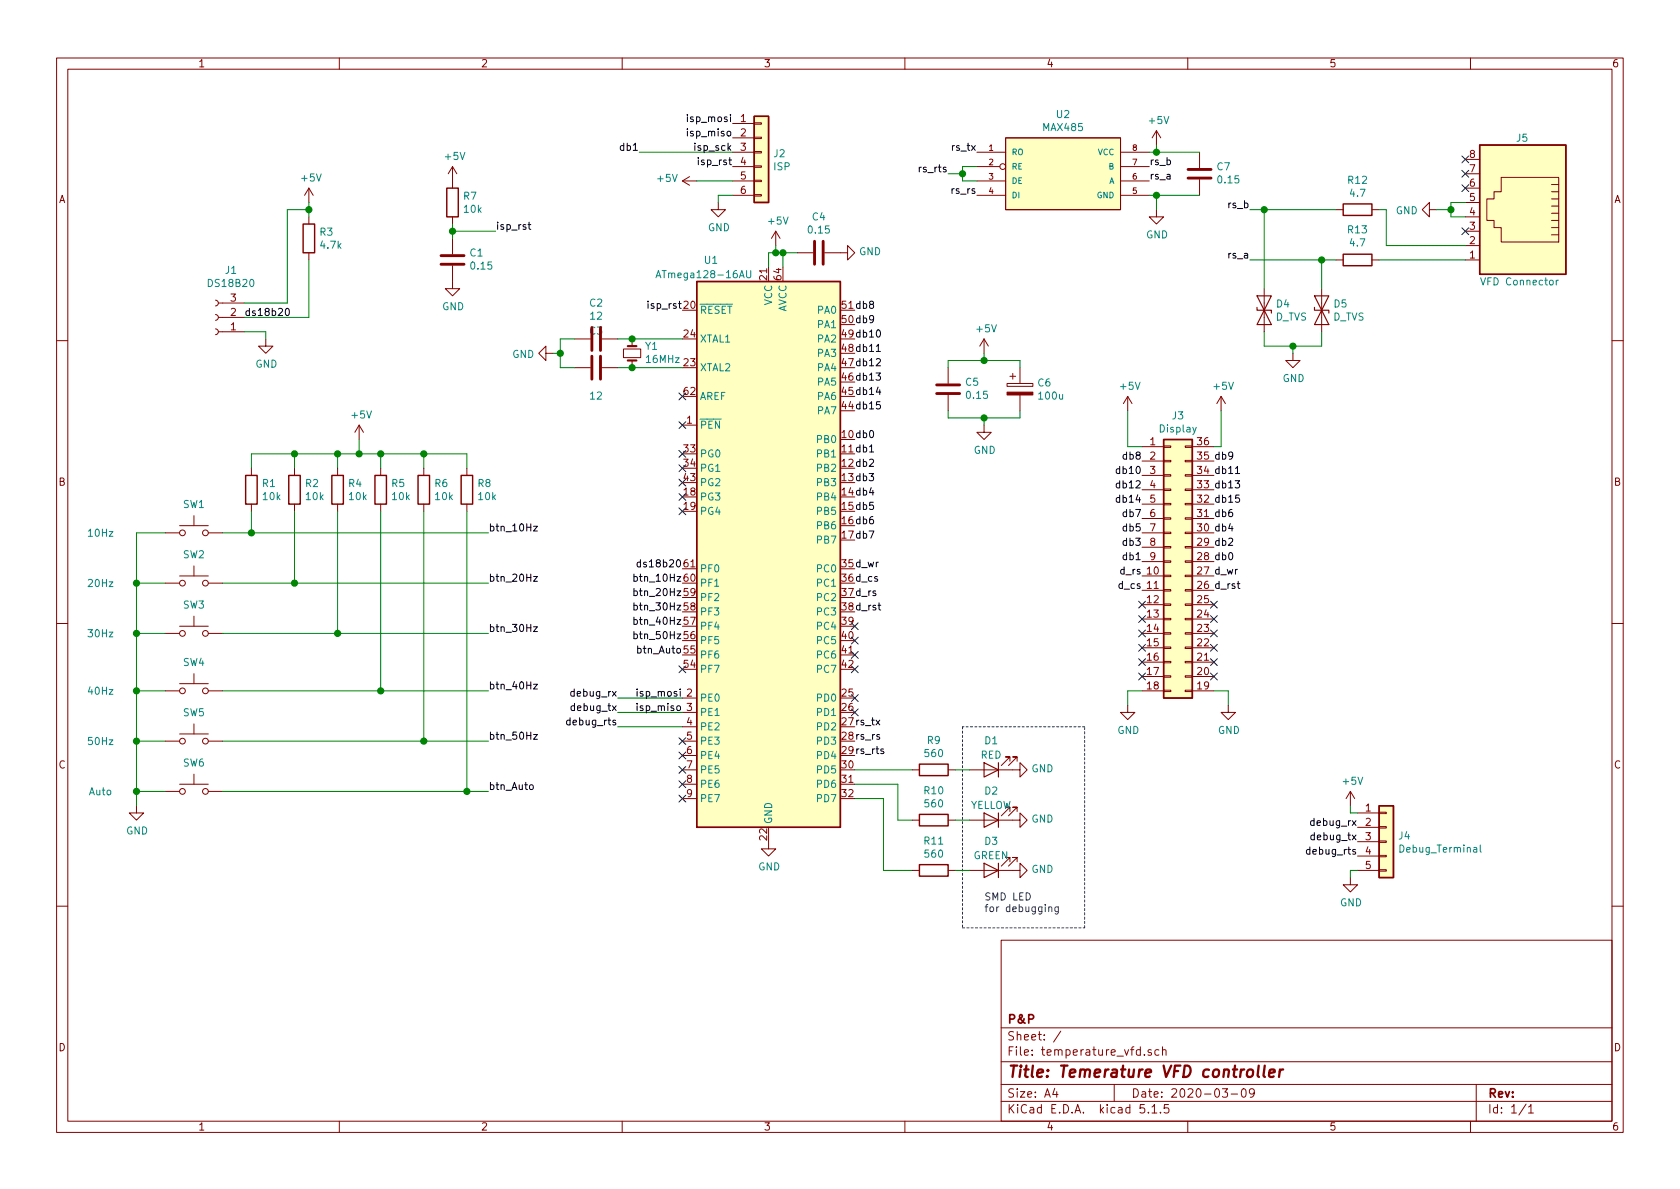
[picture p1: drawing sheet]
EESchema Schematic File Version 4
EELAYER 30 0
EELAYER END
$Descr A4 11693 8268
encoding utf-8
Sheet 1 1
Title "Temerature VFD controller"
Date "2020-03-09"
Rev ""
Comp "P&P"
Comment1 ""
Comment2 ""
Comment3 ""
Comment4 ""
$EndDescr
$Comp
L avr_mega:ATmega128-16AU U1
U 1 1
P 5350 3850
F 0 "U1" H 4950 5900 50  0000 C CNN
F 1 "ATmega128-16AU" H 4900 5800 50  0000 C CNN
F 2 "Package_QFP:TQFP-64_14x14mm_P0.8mm" H 5350 3850 50  0001 C CIN
F 3 "http://ww1.microchip.com/downloads/en/DeviceDoc/doc2467.pdf" H 5350 3850 50  0001 C CNN
	1    5350 3850
	1    0    0    -1  
$EndComp
$Comp
L rs485:MAX485 U2
U 1 1
P 7400 1250
F 0 "U2" H 7400 1715 50  0000 C CNN
F 1 "MAX485" H 7400 1624 50  0000 C CNN
F 2 "" H 7400 1250 50  0001 C CNN
F 3 "Maxim Integrated" H 7400 1250 50  0001 L BNN
F 4 "None" H 7400 1250 50  0001 L BNN "Field4"
F 5 "Unavailable" H 7400 1250 50  0001 L BNN "Field5"
F 6 "None" H 7400 1250 50  0001 L BNN "Field6"
F 7 "MAX485" H 7400 1250 50  0001 L BNN "Field7"
	1    7400 1250
	1    0    0    -1  
$EndComp
$Comp
L Connector:Conn_01x03_Female J1
U 1 1
P 1500 2200
F 0 "J1" H 1392 1875 50  0000 C CNN
F 1 "DS18B20" H 1392 1966 50  0000 C CNN
F 2 "" H 1500 2200 50  0001 C CNN
F 3 "~" H 1500 2200 50  0001 C CNN
	1    1500 2200
	-1   0    0    1   
$EndComp
$Comp
L Device:R R3
U 1 1
P 2150 1650
F 0 "R3" H 2220 1696 50  0000 L CNN
F 1 "4.7k" H 2220 1605 50  0000 L CNN
F 2 "" V 2080 1650 50  0001 C CNN
F 3 "~" H 2150 1650 50  0001 C CNN
	1    2150 1650
	1    0    0    -1  
$EndComp
$Comp
L power:+5V #PWR03
U 1 1
P 2150 1400
F 0 "#PWR03" H 2150 1250 50  0001 C CNN
F 1 "+5V" H 2165 1573 50  0000 C CNN
F 2 "" H 2150 1400 50  0001 C CNN
F 3 "" H 2150 1400 50  0001 C CNN
	1    2150 1400
	1    0    0    -1  
$EndComp
$Comp
L power:GND #PWR02
U 1 1
P 1850 2350
F 0 "#PWR02" H 1850 2100 50  0001 C CNN
F 1 "GND" H 1855 2177 50  0000 C CNN
F 2 "" H 1850 2350 50  0001 C CNN
F 3 "" H 1850 2350 50  0001 C CNN
	1    1850 2350
	1    0    0    -1  
$EndComp
Wire Wire Line
	1700 2300 1850 2300
Wire Wire Line
	1850 2300 1850 2350
Wire Wire Line
	1700 2200 2150 2200
Wire Wire Line
	2150 2200 2150 1800
Wire Wire Line
	1700 2100 2000 2100
Wire Wire Line
	2000 2100 2000 1450
Wire Wire Line
	2000 1450 2150 1450
Wire Wire Line
	2150 1450 2150 1400
Wire Wire Line
	2150 1500 2150 1450
Connection ~ 2150 1450
$Comp
L conn_generic:Conn_02x18_Counter_Clockwise J3
U 1 1
P 8150 3900
F 0 "J3" H 8200 4917 50  0000 C CNN
F 1 "Display" H 8200 4826 50  0000 C CNN
F 2 "" H 8150 3900 50  0001 C CNN
F 3 "~" H 8150 3900 50  0001 C CNN
	1    8150 3900
	1    0    0    -1  
$EndComp
$Comp
L power:+5V #PWR020
U 1 1
P 8500 2850
F 0 "#PWR020" H 8500 2700 50  0001 C CNN
F 1 "+5V" H 8515 3023 50  0000 C CNN
F 2 "" H 8500 2850 50  0001 C CNN
F 3 "" H 8500 2850 50  0001 C CNN
	1    8500 2850
	1    0    0    -1  
$EndComp
$Comp
L power:+5V #PWR018
U 1 1
P 7850 2850
F 0 "#PWR018" H 7850 2700 50  0001 C CNN
F 1 "+5V" H 7865 3023 50  0000 C CNN
F 2 "" H 7850 2850 50  0001 C CNN
F 3 "" H 7850 2850 50  0001 C CNN
	1    7850 2850
	1    0    0    -1  
$EndComp
Wire Wire Line
	8500 2850 8500 3100
Wire Wire Line
	8500 3100 8450 3100
Wire Wire Line
	7850 2850 7850 3100
Wire Wire Line
	7850 3100 7950 3100
Text Label 5950 2150 0    50   ~ 0
db8
Text Label 7950 3200 2    50   ~ 0
db8
Text Label 5950 2250 0    50   ~ 0
db9
Text Label 5950 2350 0    50   ~ 0
db10
Text Label 5950 2450 0    50   ~ 0
db11
Text Label 5950 2550 0    50   ~ 0
db12
Text Label 5950 2650 0    50   ~ 0
db13
Text Label 5950 2750 0    50   ~ 0
db14
Text Label 5950 2850 0    50   ~ 0
db15
$Comp
L switches:SW_Push SW1
U 1 1
P 1350 3700
F 0 "SW1" H 1350 3900 50  0000 C CNN
F 1 "10Hz" H 700 3700 50  0000 C CNN
F 2 "" H 1350 3900 50  0001 C CNN
F 3 "~" H 1350 3900 50  0001 C CNN
	1    1350 3700
	1    0    0    -1  
$EndComp
$Comp
L switches:SW_Push SW2
U 1 1
P 1350 4050
F 0 "SW2" H 1350 4250 50  0000 C CNN
F 1 "20Hz" H 700 4050 50  0000 C CNN
F 2 "" H 1350 4250 50  0001 C CNN
F 3 "~" H 1350 4250 50  0001 C CNN
	1    1350 4050
	1    0    0    -1  
$EndComp
$Comp
L switches:SW_Push SW3
U 1 1
P 1350 4400
F 0 "SW3" H 1350 4600 50  0000 C CNN
F 1 "30Hz" H 700 4400 50  0000 C CNN
F 2 "" H 1350 4600 50  0001 C CNN
F 3 "~" H 1350 4600 50  0001 C CNN
	1    1350 4400
	1    0    0    -1  
$EndComp
$Comp
L switches:SW_Push SW4
U 1 1
P 1350 4800
F 0 "SW4" H 1350 5000 50  0000 C CNN
F 1 "40Hz" H 700 4800 50  0000 C CNN
F 2 "" H 1350 5000 50  0001 C CNN
F 3 "~" H 1350 5000 50  0001 C CNN
	1    1350 4800
	1    0    0    -1  
$EndComp
$Comp
L switches:SW_Push SW5
U 1 1
P 1350 5150
F 0 "SW5" H 1350 5350 50  0000 C CNN
F 1 "50Hz" H 700 5150 50  0000 C CNN
F 2 "" H 1350 5350 50  0001 C CNN
F 3 "~" H 1350 5350 50  0001 C CNN
	1    1350 5150
	1    0    0    -1  
$EndComp
$Comp
L switches:SW_Push SW6
U 1 1
P 1350 5500
F 0 "SW6" H 1350 5700 50  0000 C CNN
F 1 "Auto" H 700 5500 50  0000 C CNN
F 2 "" H 1350 5700 50  0001 C CNN
F 3 "~" H 1350 5700 50  0001 C CNN
	1    1350 5500
	1    0    0    -1  
$EndComp
$Comp
L power:GND #PWR01
U 1 1
P 950 5600
F 0 "#PWR01" H 950 5350 50  0001 C CNN
F 1 "GND" H 955 5427 50  0000 C CNN
F 2 "" H 950 5600 50  0001 C CNN
F 3 "" H 950 5600 50  0001 C CNN
	1    950  5600
	1    0    0    -1  
$EndComp
$Comp
L conn_generic:Conn_01x06 J2
U 1 1
P 5300 1050
F 0 "J2" H 5380 1042 50  0000 L CNN
F 1 "ISP" H 5380 951 50  0000 L CNN
F 2 "" H 5300 1050 50  0001 C CNN
F 3 "~" H 5300 1050 50  0001 C CNN
	1    5300 1050
	1    0    0    -1  
$EndComp
$Comp
L Connector:8P8C J5
U 1 1
P 10600 1500
F 0 "J5" H 10650 2050 50  0000 R CNN
F 1 "VFD Connector" H 10900 1050 50  0000 R CNN
F 2 "" V 10600 1525 50  0001 C CNN
F 3 "~" V 10600 1525 50  0001 C CNN
	1    10600 1500
	-1   0    0    -1  
$EndComp
Text Label 8000 1250 0    50   ~ 0
rs_a
Text Label 8000 1150 0    50   ~ 0
rs_b
Text Label 8700 1800 2    50   ~ 0
rs_a
Text Label 8700 1450 2    50   ~ 0
rs_b
$Comp
L power:GND #PWR027
U 1 1
P 10000 1450
F 0 "#PWR027" H 10000 1200 50  0001 C CNN
F 1 "GND" V 10005 1322 50  0000 R CNN
F 2 "" H 10000 1450 50  0001 C CNN
F 3 "" H 10000 1450 50  0001 C CNN
	1    10000 1450
	0    1    1    0   
$EndComp
Wire Wire Line
	10200 1400 10100 1400
Wire Wire Line
	10100 1400 10100 1450
Wire Wire Line
	10100 1450 10000 1450
Wire Wire Line
	10100 1450 10100 1500
Wire Wire Line
	10100 1500 10200 1500
Connection ~ 10100 1450
$Comp
L power:GND #PWR023
U 1 1
P 8050 1450
F 0 "#PWR023" H 8050 1200 50  0001 C CNN
F 1 "GND" H 8055 1277 50  0000 C CNN
F 2 "" H 8050 1450 50  0001 C CNN
F 3 "" H 8050 1450 50  0001 C CNN
	1    8050 1450
	1    0    0    -1  
$EndComp
Wire Wire Line
	8000 1350 8050 1350
Wire Wire Line
	8050 1350 8050 1450
Text Label 1700 2200 0    50   ~ 0
ds18b20
$Comp
L power:GND #PWR019
U 1 1
P 7850 4900
F 0 "#PWR019" H 7850 4650 50  0001 C CNN
F 1 "GND" H 7855 4727 50  0000 C CNN
F 2 "" H 7850 4900 50  0001 C CNN
F 3 "" H 7850 4900 50  0001 C CNN
	1    7850 4900
	1    0    0    -1  
$EndComp
$Comp
L power:GND #PWR021
U 1 1
P 8550 4900
F 0 "#PWR021" H 8550 4650 50  0001 C CNN
F 1 "GND" H 8555 4727 50  0000 C CNN
F 2 "" H 8550 4900 50  0001 C CNN
F 3 "" H 8550 4900 50  0001 C CNN
	1    8550 4900
	1    0    0    -1  
$EndComp
Wire Wire Line
	8450 4800 8550 4800
Wire Wire Line
	8550 4800 8550 4900
Wire Wire Line
	7950 4800 7850 4800
Wire Wire Line
	7850 4800 7850 4900
$Comp
L power:+5V #PWR011
U 1 1
P 5400 1700
F 0 "#PWR011" H 5400 1550 50  0001 C CNN
F 1 "+5V" H 5415 1873 50  0000 C CNN
F 2 "" H 5400 1700 50  0001 C CNN
F 3 "" H 5400 1700 50  0001 C CNN
	1    5400 1700
	1    0    0    -1  
$EndComp
$Comp
L Device:Crystal_Small Y1
U 1 1
P 4400 2450
F 0 "Y1" V 4446 2362 50  0000 R CNN
F 1 "16MHz" V 4355 2362 50  0000 R CNN
F 2 "" H 4400 2450 50  0001 C CNN
F 3 "~" H 4400 2450 50  0001 C CNN
	1    4400 2450
	0    -1   -1   0   
$EndComp
$Comp
L Device:C C2
U 1 1
P 4150 2350
F 0 "C2" V 3898 2350 50  0000 C CNN
F 1 "12" V 3989 2350 50  0000 C CNN
F 2 "" H 4188 2200 50  0001 C CNN
F 3 "~" H 4150 2350 50  0001 C CNN
	1    4150 2350
	0    1    1    0   
$EndComp
$Comp
L Device:C C3
U 1 1
P 4150 2550
F 0 "C3" V 4402 2550 50  0000 C CNN
F 1 "12" V 3950 2550 50  0000 C CNN
F 2 "" H 4188 2400 50  0001 C CNN
F 3 "~" H 4150 2550 50  0001 C CNN
	1    4150 2550
	0    -1   -1   0   
$EndComp
Wire Wire Line
	4300 2550 4400 2550
$Comp
L power:GND #PWR07
U 1 1
P 3850 2450
F 0 "#PWR07" H 3850 2200 50  0001 C CNN
F 1 "GND" V 3855 2322 50  0000 R CNN
F 2 "" H 3850 2450 50  0001 C CNN
F 3 "" H 3850 2450 50  0001 C CNN
	1    3850 2450
	0    1    1    0   
$EndComp
Wire Wire Line
	4000 2350 3900 2350
Wire Wire Line
	3900 2350 3900 2450
Wire Wire Line
	3900 2450 3850 2450
Wire Wire Line
	3900 2450 3900 2550
Wire Wire Line
	3900 2550 4000 2550
Connection ~ 3900 2450
$Comp
L Device:D_TVS D4
U 1 1
P 8800 2150
F 0 "D4" V 8754 2229 50  0000 L CNN
F 1 "D_TVS" V 8845 2229 50  0000 L CNN
F 2 "" H 8800 2150 50  0001 C CNN
F 3 "~" H 8800 2150 50  0001 C CNN
	1    8800 2150
	0    1    1    0   
$EndComp
$Comp
L Device:D_TVS D5
U 1 1
P 9200 2150
F 0 "D5" V 9154 2229 50  0000 L CNN
F 1 "D_TVS" V 9245 2229 50  0000 L CNN
F 2 "" H 9200 2150 50  0001 C CNN
F 3 "~" H 9200 2150 50  0001 C CNN
	1    9200 2150
	0    1    1    0   
$EndComp
$Comp
L power:GND #PWR024
U 1 1
P 9000 2450
F 0 "#PWR024" H 9000 2200 50  0001 C CNN
F 1 "GND" H 9005 2277 50  0000 C CNN
F 2 "" H 9000 2450 50  0001 C CNN
F 3 "" H 9000 2450 50  0001 C CNN
	1    9000 2450
	1    0    0    -1  
$EndComp
Wire Wire Line
	8800 2300 8800 2400
Wire Wire Line
	8800 2400 9000 2400
Wire Wire Line
	9000 2400 9000 2450
Wire Wire Line
	9200 2300 9200 2400
Wire Wire Line
	9200 2400 9000 2400
Connection ~ 9000 2400
Text Label 7950 3300 2    50   ~ 0
db10
Text Label 7950 3400 2    50   ~ 0
db12
Text Label 7950 3500 2    50   ~ 0
db14
Text Label 8450 3200 0    50   ~ 0
db9
Text Label 8450 3300 0    50   ~ 0
db11
Text Label 8450 3400 0    50   ~ 0
db13
Text Label 8450 3500 0    50   ~ 0
db15
Text Label 5950 3050 0    50   ~ 0
db0
Text Label 5950 3150 0    50   ~ 0
db1
Text Label 5950 3250 0    50   ~ 0
db2
Text Label 5950 3350 0    50   ~ 0
db3
Text Label 5950 3450 0    50   ~ 0
db4
Text Label 5950 3550 0    50   ~ 0
db5
Text Label 5950 3650 0    50   ~ 0
db6
Text Label 5950 3750 0    50   ~ 0
db7
Text Label 8450 3600 0    50   ~ 0
db6
Text Label 8450 3700 0    50   ~ 0
db4
Text Label 8450 3800 0    50   ~ 0
db2
Text Label 8450 3900 0    50   ~ 0
db0
Text Label 7950 3900 2    50   ~ 0
db1
Text Label 7950 3800 2    50   ~ 0
db3
Text Label 7950 3700 2    50   ~ 0
db5
Text Label 7950 3600 2    50   ~ 0
db7
Text Label 5950 3950 0    50   ~ 0
d_wr
Text Label 5950 4050 0    50   ~ 0
d_cs
Text Label 5950 4150 0    50   ~ 0
d_rs
Text Label 5950 4250 0    50   ~ 0
d_rst
Text Label 8450 4000 0    50   ~ 0
d_wr
Text Label 8450 4100 0    50   ~ 0
d_rst
Text Label 7950 4000 2    50   ~ 0
d_rs
Text Label 7950 4100 2    50   ~ 0
d_cs
$Comp
L Device:C C4
U 1 1
P 5700 1750
F 0 "C4" V 5448 1750 50  0000 C CNN
F 1 "0.15" V 5539 1750 50  0000 C CNN
F 2 "" H 5738 1600 50  0001 C CNN
F 3 "~" H 5700 1750 50  0001 C CNN
	1    5700 1750
	0    1    1    0   
$EndComp
Wire Wire Line
	5350 1850 5350 1750
Wire Wire Line
	5350 1750 5400 1750
Wire Wire Line
	5400 1750 5400 1700
Wire Wire Line
	5400 1750 5450 1750
Wire Wire Line
	5450 1750 5450 1850
Connection ~ 5400 1750
Wire Wire Line
	5550 1750 5450 1750
Connection ~ 5450 1750
$Comp
L power:GND #PWR012
U 1 1
P 5850 1750
F 0 "#PWR012" H 5850 1500 50  0001 C CNN
F 1 "GND" V 5855 1622 50  0000 R CNN
F 2 "" H 5850 1750 50  0001 C CNN
F 3 "" H 5850 1750 50  0001 C CNN
	1    5850 1750
	0    -1   -1   0   
$EndComp
$Comp
L power:+5V #PWR022
U 1 1
P 8050 1000
F 0 "#PWR022" H 8050 850 50  0001 C CNN
F 1 "+5V" H 8065 1173 50  0000 C CNN
F 2 "" H 8050 1000 50  0001 C CNN
F 3 "" H 8050 1000 50  0001 C CNN
	1    8050 1000
	1    0    0    -1  
$EndComp
Wire Wire Line
	8050 1000 8050 1050
Wire Wire Line
	8050 1050 8000 1050
$Comp
L Device:C C7
U 1 1
P 8350 1200
F 0 "C7" H 8235 1154 50  0000 R CNN
F 1 "0.15" H 8235 1245 50  0000 R CNN
F 2 "" H 8388 1050 50  0001 C CNN
F 3 "~" H 8350 1200 50  0001 C CNN
	1    8350 1200
	-1   0    0    1   
$EndComp
Wire Wire Line
	8050 1050 8350 1050
Connection ~ 8050 1050
Wire Wire Line
	8350 1350 8050 1350
Connection ~ 8050 1350
NoConn ~ 10200 1100
NoConn ~ 10200 1200
NoConn ~ 10200 1300
NoConn ~ 10200 1600
Text Label 5100 850  2    50   ~ 0
isp_mosi
Text Label 5100 950  2    50   ~ 0
isp_miso
Text Label 5100 1050 2    50   ~ 0
isp_sck
Text Label 5100 1150 2    50   ~ 0
isp_rst
$Comp
L power:GND #PWR09
U 1 1
P 5000 1400
F 0 "#PWR09" H 5000 1150 50  0001 C CNN
F 1 "GND" H 5005 1227 50  0000 C CNN
F 2 "" H 5000 1400 50  0001 C CNN
F 3 "" H 5000 1400 50  0001 C CNN
	1    5000 1400
	1    0    0    -1  
$EndComp
Wire Wire Line
	5100 1350 5000 1350
Wire Wire Line
	5000 1350 5000 1400
$Comp
L power:+5V #PWR08
U 1 1
P 4850 1250
F 0 "#PWR08" H 4850 1100 50  0001 C CNN
F 1 "+5V" V 4865 1378 50  0000 L CNN
F 2 "" H 4850 1250 50  0001 C CNN
F 3 "" H 4850 1250 50  0001 C CNN
	1    4850 1250
	0    -1   -1   0   
$EndComp
Wire Wire Line
	4850 1250 5100 1250
Text Label 4750 4850 2    50   ~ 0
isp_mosi
Text Label 4750 4950 2    50   ~ 0
isp_miso
Text Label 4450 1050 2    50   ~ 0
db1
$Comp
L Device:R R7
U 1 1
P 3150 1400
F 0 "R7" H 3220 1446 50  0000 L CNN
F 1 "10k" H 3220 1355 50  0000 L CNN
F 2 "" V 3080 1400 50  0001 C CNN
F 3 "~" H 3150 1400 50  0001 C CNN
	1    3150 1400
	1    0    0    -1  
$EndComp
$Comp
L Device:C C1
U 1 1
P 3150 1800
F 0 "C1" H 3035 1754 50  0000 R CNN
F 1 "0.15" H 3035 1845 50  0000 R CNN
F 2 "" H 3188 1650 50  0001 C CNN
F 3 "~" H 3150 1800 50  0001 C CNN
	1    3150 1800
	-1   0    0    1   
$EndComp
$Comp
L power:GND #PWR06
U 1 1
P 3150 1950
F 0 "#PWR06" H 3150 1700 50  0001 C CNN
F 1 "GND" H 3155 1777 50  0000 C CNN
F 2 "" H 3150 1950 50  0001 C CNN
F 3 "" H 3150 1950 50  0001 C CNN
	1    3150 1950
	1    0    0    -1  
$EndComp
$Comp
L power:+5V #PWR05
U 1 1
P 3150 1250
F 0 "#PWR05" H 3150 1100 50  0001 C CNN
F 1 "+5V" H 3165 1423 50  0000 C CNN
F 2 "" H 3150 1250 50  0001 C CNN
F 3 "" H 3150 1250 50  0001 C CNN
	1    3150 1250
	1    0    0    -1  
$EndComp
Wire Wire Line
	3150 1550 3150 1600
Wire Wire Line
	3150 1600 3450 1600
Connection ~ 3150 1600
Wire Wire Line
	3150 1600 3150 1650
Text Label 4750 2150 2    50   ~ 0
isp_rst
Text Label 3450 1600 0    50   ~ 0
isp_rst
Connection ~ 4400 2550
Connection ~ 4400 2350
Wire Wire Line
	4400 2350 4300 2350
Wire Wire Line
	4400 2350 4750 2350
Wire Wire Line
	4400 2550 4750 2550
$Comp
L power:+5V #PWR013
U 1 1
P 6850 2450
F 0 "#PWR013" H 6850 2300 50  0001 C CNN
F 1 "+5V" H 6865 2623 50  0000 C CNN
F 2 "" H 6850 2450 50  0001 C CNN
F 3 "" H 6850 2450 50  0001 C CNN
	1    6850 2450
	1    0    0    -1  
$EndComp
$Comp
L power:GND #PWR014
U 1 1
P 6850 2950
F 0 "#PWR014" H 6850 2700 50  0001 C CNN
F 1 "GND" H 6855 2777 50  0000 C CNN
F 2 "" H 6850 2950 50  0001 C CNN
F 3 "" H 6850 2950 50  0001 C CNN
	1    6850 2950
	1    0    0    -1  
$EndComp
$Comp
L Device:C C5
U 1 1
P 6600 2700
F 0 "C5" H 6485 2654 50  0000 R CNN
F 1 "0.15" H 6485 2745 50  0000 R CNN
F 2 "" H 6638 2550 50  0001 C CNN
F 3 "~" H 6600 2700 50  0001 C CNN
	1    6600 2700
	-1   0    0    1   
$EndComp
$Comp
L Device:CP C6
U 1 1
P 7100 2700
F 0 "C6" H 7218 2746 50  0000 L CNN
F 1 "100u" H 7218 2655 50  0000 L CNN
F 2 "" H 7138 2550 50  0001 C CNN
F 3 "~" H 7100 2700 50  0001 C CNN
	1    7100 2700
	1    0    0    -1  
$EndComp
Wire Wire Line
	6600 2550 6600 2500
Wire Wire Line
	6600 2500 6850 2500
Wire Wire Line
	7100 2500 7100 2550
Wire Wire Line
	6850 2450 6850 2500
Connection ~ 6850 2500
Wire Wire Line
	6850 2500 7100 2500
Wire Wire Line
	6600 2850 6600 2900
Wire Wire Line
	6600 2900 6850 2900
Wire Wire Line
	7100 2900 7100 2850
Wire Wire Line
	6850 2950 6850 2900
Connection ~ 6850 2900
Wire Wire Line
	6850 2900 7100 2900
Text Label 6800 1050 2    50   ~ 0
rs_tx
Text Label 6800 1350 2    50   ~ 0
rs_rs
Text Label 6600 1200 2    50   ~ 0
rs_rts
Wire Wire Line
	6600 1200 6700 1200
Wire Wire Line
	6700 1200 6700 1150
Wire Wire Line
	6700 1150 6800 1150
Wire Wire Line
	6800 1250 6700 1250
Wire Wire Line
	6700 1250 6700 1200
Connection ~ 6700 1200
Text Label 5950 5050 0    50   ~ 0
rs_tx
Text Label 5950 5150 0    50   ~ 0
rs_rs
Text Label 5950 5250 0    50   ~ 0
rs_rts
Text Label 4750 3950 2    50   ~ 0
ds18b20
Wire Wire Line
	1150 3700 950  3700
Wire Wire Line
	1150 5500 950  5500
Wire Wire Line
	950  3700 950  4050
Connection ~ 950  5500
Wire Wire Line
	950  5500 950  5600
Wire Wire Line
	1150 5150 950  5150
Connection ~ 950  5150
Wire Wire Line
	950  5150 950  5500
Wire Wire Line
	1150 4800 950  4800
Connection ~ 950  4800
Wire Wire Line
	950  4800 950  5150
Wire Wire Line
	1150 4400 950  4400
Connection ~ 950  4400
Wire Wire Line
	950  4400 950  4800
Wire Wire Line
	1150 4050 950  4050
Connection ~ 950  4050
Wire Wire Line
	950  4050 950  4400
$Comp
L Device:R R1
U 1 1
P 1750 3400
F 0 "R1" H 1820 3446 50  0000 L CNN
F 1 "10k" H 1820 3355 50  0000 L CNN
F 2 "" V 1680 3400 50  0001 C CNN
F 3 "~" H 1750 3400 50  0001 C CNN
	1    1750 3400
	1    0    0    -1  
$EndComp
$Comp
L Device:R R2
U 1 1
P 2050 3400
F 0 "R2" H 2120 3446 50  0000 L CNN
F 1 "10k" H 2120 3355 50  0000 L CNN
F 2 "" V 1980 3400 50  0001 C CNN
F 3 "~" H 2050 3400 50  0001 C CNN
	1    2050 3400
	1    0    0    -1  
$EndComp
$Comp
L Device:R R4
U 1 1
P 2350 3400
F 0 "R4" H 2420 3446 50  0000 L CNN
F 1 "10k" H 2420 3355 50  0000 L CNN
F 2 "" V 2280 3400 50  0001 C CNN
F 3 "~" H 2350 3400 50  0001 C CNN
	1    2350 3400
	1    0    0    -1  
$EndComp
$Comp
L Device:R R5
U 1 1
P 2650 3400
F 0 "R5" H 2720 3446 50  0000 L CNN
F 1 "10k" H 2720 3355 50  0000 L CNN
F 2 "" V 2580 3400 50  0001 C CNN
F 3 "~" H 2650 3400 50  0001 C CNN
	1    2650 3400
	1    0    0    -1  
$EndComp
$Comp
L Device:R R6
U 1 1
P 2950 3400
F 0 "R6" H 3020 3446 50  0000 L CNN
F 1 "10k" H 3020 3355 50  0000 L CNN
F 2 "" V 2880 3400 50  0001 C CNN
F 3 "~" H 2950 3400 50  0001 C CNN
	1    2950 3400
	1    0    0    -1  
$EndComp
$Comp
L Device:R R8
U 1 1
P 3250 3400
F 0 "R8" H 3320 3446 50  0000 L CNN
F 1 "10k" H 3320 3355 50  0000 L CNN
F 2 "" V 3180 3400 50  0001 C CNN
F 3 "~" H 3250 3400 50  0001 C CNN
	1    3250 3400
	1    0    0    -1  
$EndComp
$Comp
L power:+5V #PWR04
U 1 1
P 2500 3050
F 0 "#PWR04" H 2500 2900 50  0001 C CNN
F 1 "+5V" H 2515 3223 50  0000 C CNN
F 2 "" H 2500 3050 50  0001 C CNN
F 3 "" H 2500 3050 50  0001 C CNN
	1    2500 3050
	1    0    0    -1  
$EndComp
Wire Wire Line
	3250 3250 3250 3150
Wire Wire Line
	3250 3150 2950 3150
Wire Wire Line
	1750 3150 1750 3250
Wire Wire Line
	2050 3250 2050 3150
Connection ~ 2050 3150
Wire Wire Line
	2050 3150 1750 3150
Wire Wire Line
	2350 3250 2350 3150
Connection ~ 2350 3150
Wire Wire Line
	2350 3150 2050 3150
Wire Wire Line
	2650 3250 2650 3150
Connection ~ 2650 3150
Wire Wire Line
	2650 3150 2500 3150
Wire Wire Line
	2500 3050 2500 3150
Connection ~ 2500 3150
Wire Wire Line
	2500 3150 2350 3150
Wire Wire Line
	2950 3150 2950 3250
Connection ~ 2950 3150
Wire Wire Line
	2950 3150 2650 3150
Wire Wire Line
	1550 3700 1750 3700
Wire Wire Line
	1750 3550 1750 3700
Connection ~ 1750 3700
Wire Wire Line
	1750 3700 3400 3700
Wire Wire Line
	1550 4050 2050 4050
Wire Wire Line
	1550 4400 2350 4400
Wire Wire Line
	1550 4800 2650 4800
Wire Wire Line
	1550 5150 2950 5150
Wire Wire Line
	1550 5500 3250 5500
Wire Wire Line
	2050 3550 2050 4050
Connection ~ 2050 4050
Wire Wire Line
	2050 4050 3400 4050
Wire Wire Line
	2350 3550 2350 4400
Connection ~ 2350 4400
Wire Wire Line
	2350 4400 3400 4400
Wire Wire Line
	2650 3550 2650 4800
Connection ~ 2650 4800
Wire Wire Line
	2650 4800 3400 4800
Wire Wire Line
	2950 3550 2950 5150
Connection ~ 2950 5150
Wire Wire Line
	2950 5150 3400 5150
Wire Wire Line
	3250 3550 3250 5500
Connection ~ 3250 5500
Wire Wire Line
	3250 5500 3400 5500
Text Label 3400 3700 0    50   ~ 0
btn_10Hz
Text Label 3400 4050 0    50   ~ 0
btn_20Hz
Text Label 3400 4400 0    50   ~ 0
btn_30Hz
Text Label 3400 4800 0    50   ~ 0
btn_40Hz
Text Label 3400 5150 0    50   ~ 0
btn_50Hz
Text Label 3400 5500 0    50   ~ 0
btn_Auto
Text Label 4750 4050 2    50   ~ 0
btn_10Hz
Text Label 4750 4150 2    50   ~ 0
btn_20Hz
Text Label 4750 4250 2    50   ~ 0
btn_30Hz
Text Label 4750 4350 2    50   ~ 0
btn_40Hz
Text Label 4750 4450 2    50   ~ 0
btn_50Hz
Text Label 4750 4550 2    50   ~ 0
btn_Auto
$Comp
L power:GND #PWR010
U 1 1
P 5350 5850
F 0 "#PWR010" H 5350 5600 50  0001 C CNN
F 1 "GND" H 5355 5677 50  0000 C CNN
F 2 "" H 5350 5850 50  0001 C CNN
F 3 "" H 5350 5850 50  0001 C CNN
	1    5350 5850
	1    0    0    -1  
$EndComp
$Comp
L conn_generic:Conn_01x05 J4
U 1 1
P 9650 5850
F 0 "J4" H 9730 5892 50  0000 L CNN
F 1 "Debug_Terminal" H 9730 5801 50  0000 L CNN
F 2 "" H 9650 5850 50  0001 C CNN
F 3 "~" H 9650 5850 50  0001 C CNN
	1    9650 5850
	1    0    0    -1  
$EndComp
Text Label 9450 5750 2    50   ~ 0
debug_rx
Text Label 9450 5850 2    50   ~ 0
debug_tx
Text Label 9450 5950 2    50   ~ 0
debug_rts
$Comp
L power:GND #PWR026
U 1 1
P 9400 6100
F 0 "#PWR026" H 9400 5850 50  0001 C CNN
F 1 "GND" H 9405 5927 50  0000 C CNN
F 2 "" H 9400 6100 50  0001 C CNN
F 3 "" H 9400 6100 50  0001 C CNN
	1    9400 6100
	1    0    0    -1  
$EndComp
$Comp
L power:+5V #PWR025
U 1 1
P 9400 5600
F 0 "#PWR025" H 9400 5450 50  0001 C CNN
F 1 "+5V" H 9415 5773 50  0000 C CNN
F 2 "" H 9400 5600 50  0001 C CNN
F 3 "" H 9400 5600 50  0001 C CNN
	1    9400 5600
	1    0    0    -1  
$EndComp
Wire Wire Line
	9450 5650 9400 5650
Wire Wire Line
	9400 5650 9400 5600
Wire Wire Line
	9450 6050 9400 6050
Wire Wire Line
	9400 6050 9400 6100
Text Label 4300 4850 2    50   ~ 0
debug_rx
Text Label 4300 4950 2    50   ~ 0
debug_tx
Text Label 4300 5050 2    50   ~ 0
debug_rts
Wire Wire Line
	4750 4850 4300 4850
Wire Wire Line
	4750 4950 4300 4950
Wire Wire Line
	4750 5050 4300 5050
NoConn ~ 4750 2750
NoConn ~ 4750 2950
NoConn ~ 4750 3150
NoConn ~ 4750 3250
NoConn ~ 4750 3350
NoConn ~ 4750 3450
NoConn ~ 4750 3550
NoConn ~ 4750 4650
NoConn ~ 4750 5150
NoConn ~ 4750 5250
NoConn ~ 4750 5350
NoConn ~ 4750 5450
NoConn ~ 4750 5550
NoConn ~ 5950 4950
NoConn ~ 5950 4850
NoConn ~ 5950 4350
NoConn ~ 5950 4450
NoConn ~ 5950 4550
NoConn ~ 5950 4650
NoConn ~ 7950 4700
NoConn ~ 7950 4600
NoConn ~ 7950 4500
NoConn ~ 7950 4400
NoConn ~ 7950 4300
NoConn ~ 7950 4200
NoConn ~ 8450 4200
NoConn ~ 8450 4300
NoConn ~ 8450 4400
NoConn ~ 8450 4500
NoConn ~ 8450 4600
NoConn ~ 8450 4700
$Comp
L Device:R R9
U 1 1
P 6500 5350
F 0 "R9" V 6293 5350 50  0000 C CNN
F 1 "560" V 6384 5350 50  0000 C CNN
F 2 "" V 6430 5350 50  0001 C CNN
F 3 "~" H 6500 5350 50  0001 C CNN
	1    6500 5350
	0    1    1    0   
$EndComp
$Comp
L Device:R R10
U 1 1
P 6500 5700
F 0 "R10" V 6293 5700 50  0000 C CNN
F 1 "560" V 6384 5700 50  0000 C CNN
F 2 "" V 6430 5700 50  0001 C CNN
F 3 "~" H 6500 5700 50  0001 C CNN
	1    6500 5700
	0    1    1    0   
$EndComp
$Comp
L Device:R R11
U 1 1
P 6500 6050
F 0 "R11" V 6293 6050 50  0000 C CNN
F 1 "560" V 6384 6050 50  0000 C CNN
F 2 "" V 6430 6050 50  0001 C CNN
F 3 "~" H 6500 6050 50  0001 C CNN
	1    6500 6050
	0    1    1    0   
$EndComp
$Comp
L Device:LED D1
U 1 1
P 6900 5350
F 0 "D1" H 6900 5150 50  0000 C CNN
F 1 "RED" H 6900 5250 50  0000 C CNN
F 2 "" H 6900 5350 50  0001 C CNN
F 3 "~" H 6900 5350 50  0001 C CNN
	1    6900 5350
	-1   0    0    1   
$EndComp
$Comp
L Device:LED D2
U 1 1
P 6900 5700
F 0 "D2" H 6900 5500 50  0000 C CNN
F 1 "YELLOW" H 6900 5600 50  0000 C CNN
F 2 "" H 6900 5700 50  0001 C CNN
F 3 "~" H 6900 5700 50  0001 C CNN
	1    6900 5700
	-1   0    0    1   
$EndComp
$Comp
L Device:LED D3
U 1 1
P 6900 6050
F 0 "D3" H 6900 5850 50  0000 C CNN
F 1 "GREEN" H 6900 5950 50  0000 C CNN
F 2 "" H 6900 6050 50  0001 C CNN
F 3 "~" H 6900 6050 50  0001 C CNN
	1    6900 6050
	-1   0    0    1   
$EndComp
Wire Wire Line
	6650 5350 6750 5350
Wire Wire Line
	6650 5700 6750 5700
Wire Wire Line
	6650 6050 6750 6050
$Comp
L power:GND #PWR015
U 1 1
P 7050 5350
F 0 "#PWR015" H 7050 5100 50  0001 C CNN
F 1 "GND" V 7055 5222 50  0000 R CNN
F 2 "" H 7050 5350 50  0001 C CNN
F 3 "" H 7050 5350 50  0001 C CNN
	1    7050 5350
	0    -1   -1   0   
$EndComp
$Comp
L power:GND #PWR016
U 1 1
P 7050 5700
F 0 "#PWR016" H 7050 5450 50  0001 C CNN
F 1 "GND" V 7055 5572 50  0000 R CNN
F 2 "" H 7050 5700 50  0001 C CNN
F 3 "" H 7050 5700 50  0001 C CNN
	1    7050 5700
	0    -1   -1   0   
$EndComp
$Comp
L power:GND #PWR017
U 1 1
P 7050 6050
F 0 "#PWR017" H 7050 5800 50  0001 C CNN
F 1 "GND" V 7055 5922 50  0000 R CNN
F 2 "" H 7050 6050 50  0001 C CNN
F 3 "" H 7050 6050 50  0001 C CNN
	1    7050 6050
	0    -1   -1   0   
$EndComp
Wire Wire Line
	6350 5350 5950 5350
Wire Wire Line
	6350 5700 6250 5700
Wire Wire Line
	6250 5700 6250 5450
Wire Wire Line
	6250 5450 5950 5450
Wire Wire Line
	5950 5550 6150 5550
Wire Wire Line
	6150 5550 6150 6050
Wire Wire Line
	6150 6050 6350 6050
Wire Notes Line
	6700 6450 7550 6450
Wire Notes Line
	7550 6450 7550 5050
Wire Notes Line
	7550 5050 6700 5050
Wire Notes Line
	6700 5050 6700 6450
Text Notes 6850 6350 0    50   ~ 0
SMD LED\nfor debugging
Wire Wire Line
	5100 1050 4450 1050
$Comp
L Device:R R12
U 1 1
P 9450 1450
F 0 "R12" V 9243 1450 50  0000 C CNN
F 1 "4.7" V 9334 1450 50  0000 C CNN
F 2 "" V 9380 1450 50  0001 C CNN
F 3 "~" H 9450 1450 50  0001 C CNN
	1    9450 1450
	0    1    1    0   
$EndComp
$Comp
L Device:R R13
U 1 1
P 9450 1800
F 0 "R13" V 9657 1800 50  0000 C CNN
F 1 "4.7" V 9566 1800 50  0000 C CNN
F 2 "" V 9380 1800 50  0001 C CNN
F 3 "~" H 9450 1800 50  0001 C CNN
	1    9450 1800
	0    -1   -1   0   
$EndComp
Wire Wire Line
	10200 1800 9600 1800
Wire Wire Line
	9600 1450 9650 1450
Wire Wire Line
	9650 1450 9650 1700
Wire Wire Line
	9650 1700 10200 1700
Wire Wire Line
	8700 1800 9200 1800
Wire Wire Line
	9300 1450 8800 1450
Wire Wire Line
	8800 2000 8800 1450
Connection ~ 8800 1450
Wire Wire Line
	8800 1450 8700 1450
Wire Wire Line
	9200 2000 9200 1800
Connection ~ 9200 1800
Wire Wire Line
	9200 1800 9300 1800
$EndSCHEMATC
